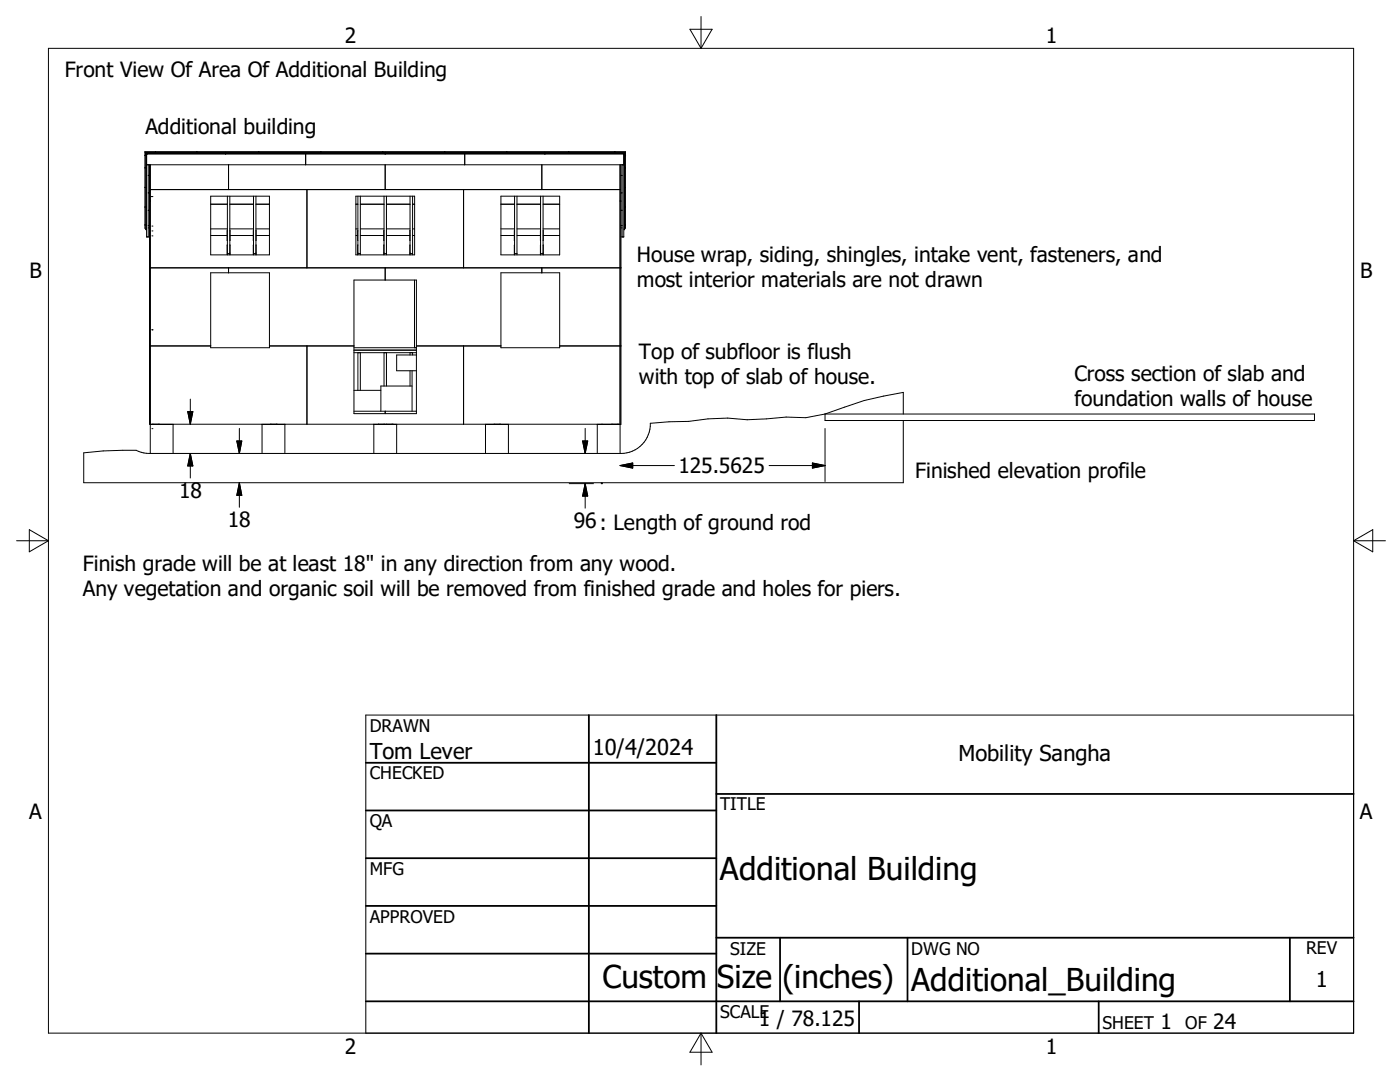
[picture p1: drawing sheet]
<svg xmlns="http://www.w3.org/2000/svg" width="279mm" height="216mm" viewBox="0 0 279 216" stroke-linecap="round" stroke-linejoin="round" font-family="sans-serif">
<g fill="none" stroke="#000" stroke-width=".2">
<path d="M9.7 9.6h260.4v196.6h-260.4zM137.7 5.8h4.4l-2.2 3.8zM139.9 3.3v6.3M28.9 30.3h95.9M28.9 37.4h.2M28.9 33.5h.2M28.9 31h.2M29.1 30.5h.1M29.1 30.7h95.6M29.1 30.8v-.4h95.6v.6M29.1 30.5h95.6M29.1 30.6h95.6"/>
<path d="M29.1 30.8h.1M29.1 30.8v15M29.2 30.7l-.1 .1M29.3 30.7h.1M29.3 30.7v16.6h.5M29.3 32.9h95.2M29.3 30.7l-.2 .1M29.6 32.9h.1M29.6 38.5h.2M29.6 35h.2M29.6 32.9v14.4M29.8 32.9v51.7h94.1v-51.7"/>
<path d="M30 32.9v57.6M30 37.8h93.8M30.1 39.2h.1M30.3 39.2h.1M31 30.3v.1M39.3 30.3v.1M42 39.1h11.8v11.8h-11.8zM45 30.4v.3M45.4 39.1v11.8M45.6 32.9v4.9M45.9 39.1v11.8M50.6 39.1v11.8"/>
<path d="M51.1 39.1v11.8M51.6 30.3v.1M61 30.7v2.2M61.3 37.8v15.6M64 30.3v.1M71 39.1h11.7v11.8h-11.7zM71.4 39.1v11.8M71.9 39.1v11.8M76.4 30.3v.1M76.6 39.1v11.8M76.9 30.4v.3M76.9 32.9v4.9"/>
<path d="M77.1 39.1v11.8M81.8 39.1v11.8M82.3 39.1v11.8M88.7 30.3v.1M92.5 37.8v15.6M92.7 30.7v2.2M100 39.1h11.7v11.8h-11.7zM101.1 30.3v.1M102.7 39.1v11.8M103.2 39.1v11.8M107.9 39.1v11.8M108.1 32.9v4.9"/>
<path d="M108.4 39.1v11.8M108.7 30.4v.3M113.5 30.3v.1M122.7 30.3v.1M123.8 32.9v57.6M123.9 38.5h.3M123.9 35h.3M124.2 32.9h.1M124.2 32.9v14.4M124.5 30.7h.1M124.5 30.7v16.6h-.6M124.5 30.7l.1 .1"/>
<path d="M124.6 30.8v15M124.7 31h.1M124.7 37.4h.1M124.7 33.5h.1M28.9 44.9h.2M28.9 41.3h.2M29.1 45.5h-.2v-15.2h95.9v15.2h-.1M29.1 45.8h.1M29.3 45.7l-.2 .1M29.6 45.5h.2M29.6 45h.2M29.6 42h.2"/>
<path d="M29.8 53.4h94.1M29.8 40.1h.2M30.3 45.1h.1M30.3 47.1h.1M30.3 46.1h.1M42 54.4h11.8v15h-11.8zM42 45.7h3.4M42 47h3.3M42 40.7h3.4M45.4 50.6h.5M45.4 46v2M45.4 48.9l-.1 2"/>
<path d="M45.6 53.4v1M45.9 46v2M45.9 48.9v2M45.9 45.7h4.7M45.9 40.7h4.7M45.9 47h4.6M50.6 50.6h.5M50.6 46v2M50.6 48.9l-.1 2M51.1 46h.1M51.1 48h.1M51.1 48.9h.1"/>
<path d="M51.1 45.7h2.7M51.1 40.7h2.7M51.1 47h2.7M70.6 55.9h12.5v26.6h-12.5zM71 45.7h.4M71 47h.4M71 40.7h.4M71.4 50.6h.5M71.4 46v2M71.4 48.9v2M71.9 45.7h4.7M71.9 47h4.7"/>
<path d="M71.9 40.7h4.7M76.6 50.6h.5M76.6 46v2M76.6 48.9v2M76.9 53.4v2.5M77.1 45.7h4.7M77.1 47h4.7M77.1 40.7h4.7M81.8 46h.1M81.8 48h.1M81.8 48.9h.1M81.8 50.6h.5"/>
<path d="M82.3 45.7h.4M82.3 47h.4M82.3 40.7h.4M82.7 55.9v13.5M100 54.4h11.7v15h-11.7zM100 45.7h2.7M100 47h2.6M100 40.7h2.7M102.7 50.6h.5M102.7 46v2M102.7 48.9l-.1 2M103.2 45.7h4.7"/>
<path d="M103.2 47h4.7M103.2 40.7h4.7M107.9 46h.1M107.9 48h.1M107.9 48.9h.1M107.9 50.6h.5M108.1 53.4v1M108.4 46v2M108.4 48.9v2M108.4 45.7h3.3M108.4 40.7h3.3M108.4 47h3.3"/>
<path d="M123.8 40.1h.1M123.9 45.5h.3M123.9 45h.3M123.9 42h.3M124.5 45.7l.1 .1M124.7 44.9h.1M124.7 41.3h.1M124.7 45.8h-.1M29.8 69h12.2M30.3 65.8h.1M38 79.6v5M53.8 69h16.8"/>
<path d="M61.3 69v15.6M70.6 70.4h12.5M70.6 69.9h12.5M70.6 69.4h12.5M70.6 77.9h5.4M71.4 70.4v7.5M71.9 70.4v7.5M76.6 70.4v6.6M77.1 70.4v6.6M81.8 70.4v.4M81.8 74v3M82.2 77h-6.2v5.1"/>
<path d="M82.2 74v8.1M82.3 70.4v.4M83.1 70.8h-3.9v3.2h3.9M83.1 69h16.9M92.5 69v15.6M111.7 69h12.2M30 84.7h4.5M30.3 85.5h.1M30.5 84.6v.1M31.6 84.7h.1M34.5 84.7v5.8M37.5 82.1h1l-.5 2.5z"/>
<path d="M38 90.5v4.9M38 90.5l.5 2.5h-1zM47.3 88h1l-.5 2.5zM47.8 85.5v5M47.8 96.3v4.9M47.8 96.3l.5 2.5h-1zM52.3 84.7h4.6M52.3 84.7v5.8M54 84.6v.1M55.1 84.7h.1M56.9 84.7v5.8M70.6 82.1h12.5"/>
<path d="M74.6 84.7h4.6M74.6 84.7v5.8M75.5 84.6v.1M76.6 84.7h.1M76.9 82.1v.4M77.1 84.6v.1M78.3 84.7h.1M79.2 84.7v5.8M96.9 84.7h4.6M96.9 84.7v5.8M98.6 84.6v.1M99.7 84.7h.1"/>
<path d="M101.5 84.7v5.8M113.6 96.5h4.8M116.3 88h1l-.5 2.5zM116.8 85.5v5M116.8 96.5v4.9M116.8 96.5l.5 2.5h-1zM119.2 84.7v5.8M119.2 84.7h4.6M120 96.3v.2h.2v-.2M120 84.6v.1M120.2 84.6v.1M122.1 84.6v.1"/>
<path d="M123.3 84.7h.1M123.8 92.9h10.8M123.8 92.9l2.5-.5v1zM153.5 92.9h11.2M162.1 92.4l2.6 .5-2.6 .5zM164.7 82.6h97.6v1.3h-97.6zM164.7 85.5v10.6M164.7 82.6l-3.9 .7-3.9-.1-7.8 .6-3.9-.4-3.9 .2-3.9 .5-3.9 .1-3.7 .3a5.9 5.9 0 0 1-5.9 6h-94.1l-1.1-.1-1.5-.6-6.6 .2-3.9 .4v5.9h163.6v-12.4M164.7 82.6l7.8-2.7 7.8-1.6v4.3M3.3 107.9h6.4M5.8 105.7l3.9 2.2-3.9 2.2zM270.1 107.9h6.4"/>
<path d="M270.1 107.9l3.9-2.2v4.4zM270.1 142.7h-197.1v63.5M139.9 206.2v6.3M139.9 206.2l2.2 3.8h-4.4z"/>
</g>
<g fill="none" stroke="#000" stroke-width=".36">
<path d="M73 152.2h70M117.5 142.7v63.5M143 158.4h127.1M143 142.7v63.5M73 161.7h70M73 171.2h70M73 180.8h70M73 190.3h70M73 199.8h197.1M143 187.1h127.1M155.7 187.1v12.7M171.4 199.8v6.4"/>
<path d="M181.1 187.1v12.7M219.3 199.8v6.4M257.4 187.1v12.7"/>
</g>
<path d="M37.5 82.1h1l-.5 2.5zM38 90.5l.5 2.5h-1zM47.3 88h1l-.5 2.5zM47.8 96.3l.5 2.5h-1zM116.3 88h1l-.5 2.5zM116.8 96.5l.5 2.5h-1zM123.8 92.9l2.5-.5v1zM162.1 92.4l2.6 .5-2.6 .5z" fill="#000" stroke="#000" stroke-width=".2"/>
<g font-size="6.3">
<text x="143.7" y="175.6">Additional Building</text>
<text x="120.2" y="197.1">Custom Size (inches)</text>
<text x="181.9" y="197.7">Additional_Building</text>
</g>
<g font-size="4.4">
<text x="73.8" y="151.4">Tom Lever</text>
<text x="118.3" y="150.7">10/4/2024</text>
<text x="191.3" y="151.8">Mobility Sangha</text>
<text x="262.6" y="196.9">1</text>
</g>
<g font-size="4.2">
<text x="68.8" y="8.6">2</text>
<text x="208.7" y="8.6">1</text>
<text x="12.9" y="15.3">Front View Of Area Of Additional Building</text>
<text x="29" y="26.8">Additional building</text>
<text x="127.1" y="52.2">House wrap, siding, shingles, intake vent, fasteners, and</text>
<text x="5.9" y="55.5">B</text>
<text x="127.1" y="57.2">most interior materials are not drawn</text>
<text x="271.4" y="55.5">B</text>
<text x="127.5" y="71.7">Top of subfloor is flush</text>
<text x="127.5" y="76.7">with top of slab of house.</text>
<text x="214.4" y="76">Cross section of slab and</text>
<text x="214.4" y="81">foundation walls of house</text>
<text x="135.4" y="94.4">125.5625</text>
<text x="182.6" y="95.3">Finished elevation profile</text>
<text x="35.7" y="99.3">18</text>
<text x="45.5" y="105.2">18</text>
<text x="114.5" y="105.3">96: Length of ground rod</text>
<text x="16.6" y="113.9">Finish grade will be at least 18&quot; in any direction from any wood.</text>
<text x="16.6" y="118.9">Any vegetation and organic soil will be removed from finished grade and holes for piers.</text>
<text x="5.8" y="163.4">A</text>
<text x="271.4" y="163.4">A</text>
<text x="151.4" y="204.7">1 / 78.125</text>
<text x="231.6" y="205.3">1</text>
<text x="242.1" y="205.3">24</text>
<text x="68.8" y="210.2">2</text>
<text x="208.7" y="210.2">1</text>
</g>
<g font-size="3.5">
<text x="73.8" y="146">DRAWN</text>
<text x="73.8" y="155.5">CHECKED</text>
<text x="143.7" y="161.7">TITLE</text>
<text x="73.8" y="165.1">QA</text>
<text x="73.8" y="174.6">MFG</text>
<text x="73.8" y="184.1">APPROVED</text>
<text x="145.7" y="190.5">SIZE</text>
<text x="181.9" y="190.5">DWG NO</text>
<text x="260.6" y="190.4">REV</text>
<text x="143.7" y="203.1">SCALE</text>
<text x="220" y="205.3">SHEET</text>
<text x="236.5" y="205.3">OF</text>
</g>
</svg>
